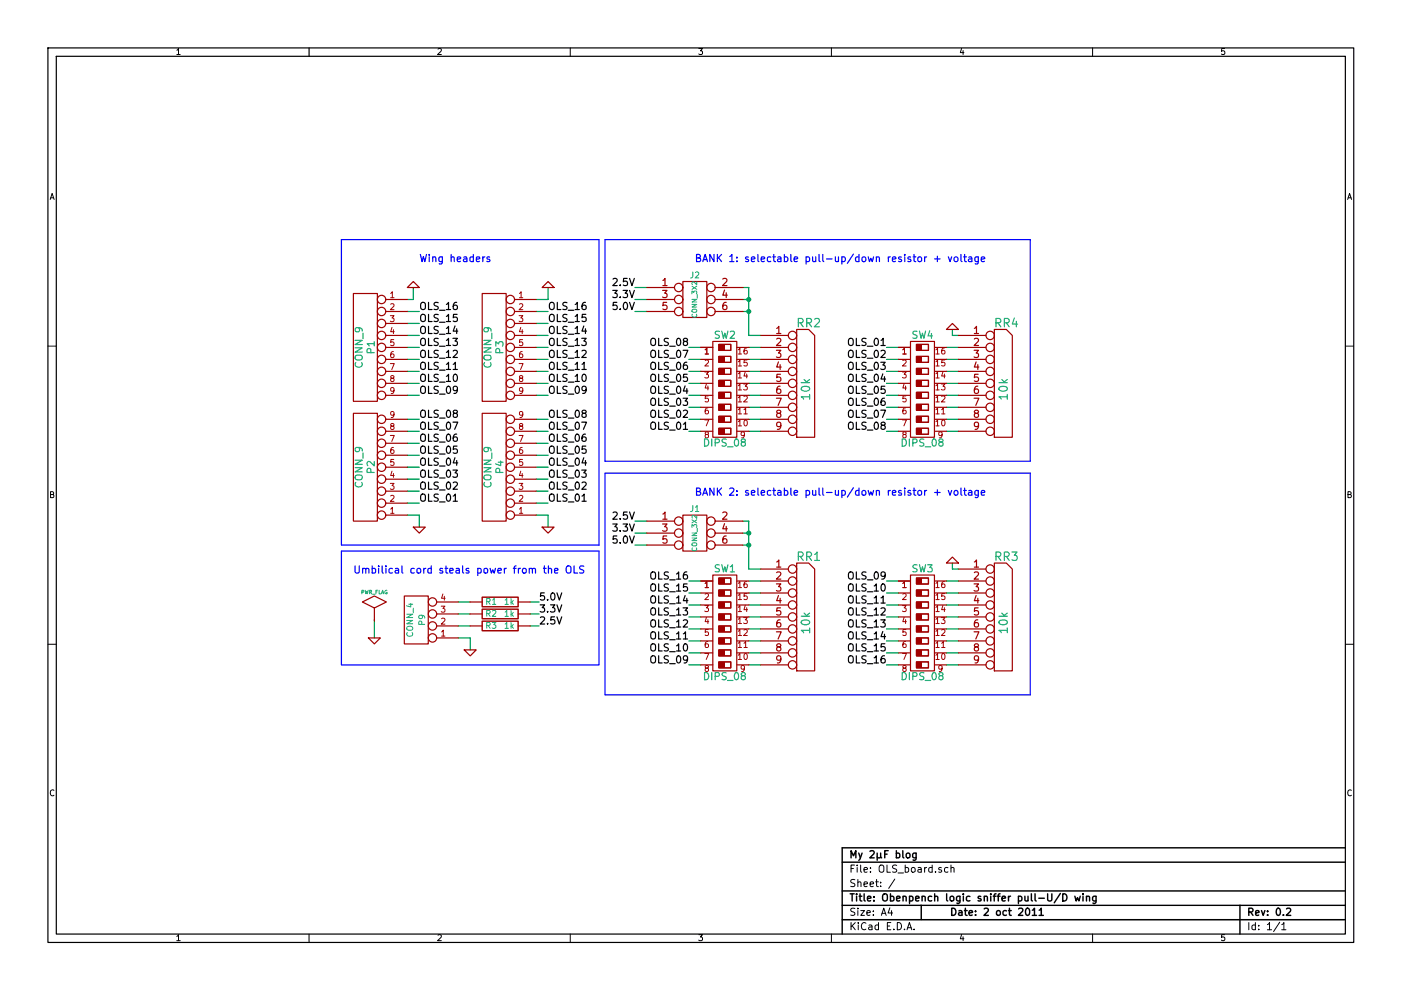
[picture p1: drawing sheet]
EESchema Schematic File Version 2  date Sun 02 Oct 2011 01:10:41 PM CEST
LIBS:power
LIBS:device
LIBS:transistors
LIBS:conn
LIBS:linear
LIBS:regul
LIBS:74xx
LIBS:cmos4000
LIBS:adc-dac
LIBS:memory
LIBS:xilinx
LIBS:special
LIBS:microcontrollers
LIBS:dsp
LIBS:microchip
LIBS:analog_switches
LIBS:motorola
LIBS:texas
LIBS:intel
LIBS:audio
LIBS:interface
LIBS:digital-audio
LIBS:philips
LIBS:display
LIBS:cypress
LIBS:siliconi
LIBS:opto
LIBS:atmel
LIBS:contrib
LIBS:valves
LIBS:my_parts
LIBS:attiny24_44_84
LIBS:dips-s
LIBS:ref-packages
LIBS:OLS_board-cache
EELAYER 25  0
EELAYER END
$Descr A4 11700 8267
encoding utf-8
Sheet 1 1
Title "Obenpench logic sniffer pull-U/D wing"
Date "2 oct 2011"
Rev "0.2"
Comp "My 2µF blog"
Comment1 ""
Comment2 ""
Comment3 ""
Comment4 ""
$EndDescr
Wire Notes Line
	8600 2000 5050 2000
Wire Notes Line
	8600 2000 8600 3850
Wire Notes Line
	8600 3850 5050 3850
Wire Notes Line
	5050 3850 5050 2000
Wire Notes Line
	5000 4600 2850 4600
Wire Notes Line
	5000 4600 5000 5550
Wire Notes Line
	5000 5550 2850 5550
Wire Wire Line
	4425 5225 4500 5225
Wire Wire Line
	4425 5025 4500 5025
Wire Wire Line
	8000 3000 7900 3000
Wire Wire Line
	7900 3200 8000 3200
Wire Wire Line
	7900 3400 8000 3400
Wire Wire Line
	7900 3600 8000 3600
Wire Wire Line
	7900 5450 8000 5450
Wire Wire Line
	7900 5250 8000 5250
Wire Wire Line
	7900 5050 8000 5050
Wire Wire Line
	7900 4850 8000 4850
Wire Wire Line
	6250 3400 6350 3400
Wire Wire Line
	6250 3200 6350 3200
Wire Wire Line
	6250 3000 6350 3000
Wire Wire Line
	5750 4950 5850 4950
Wire Wire Line
	5750 5150 5850 5150
Wire Wire Line
	5750 5350 5850 5350
Wire Wire Line
	5750 5550 5850 5550
Wire Wire Line
	6350 5450 6250 5450
Wire Wire Line
	6250 5250 6350 5250
Wire Wire Line
	6250 5050 6350 5050
Wire Wire Line
	6250 4850 6350 4850
Wire Wire Line
	6250 2400 6250 2800
Wire Wire Line
	3925 5425 3925 5325
Wire Wire Line
	3825 5125 3925 5125
Wire Wire Line
	3925 5325 3825 5325
Wire Wire Line
	5300 2500 5400 2500
Wire Wire Line
	5300 4550 5400 4550
Wire Wire Line
	5400 4350 5300 4350
Wire Wire Line
	4575 4400 4575 4300
Wire Wire Line
	4575 4300 4475 4300
Wire Wire Line
	3500 4400 3500 4300
Wire Wire Line
	3500 4300 3400 4300
Connection ~ 6250 2600
Wire Wire Line
	6250 2600 6200 2600
Wire Wire Line
	6250 2400 6200 2400
Wire Wire Line
	6250 2800 6350 2800
Wire Wire Line
	6250 4550 6200 4550
Wire Wire Line
	6200 4350 6250 4350
Wire Wire Line
	8000 4750 7950 4750
Wire Wire Line
	7950 4750 7950 4700
Wire Wire Line
	4475 4200 4575 4200
Wire Wire Line
	4475 4000 4575 4000
Wire Wire Line
	4475 3800 4575 3800
Wire Wire Line
	4475 3600 4575 3600
Wire Wire Line
	4475 3300 4575 3300
Wire Wire Line
	4475 3100 4575 3100
Wire Wire Line
	4475 2900 4575 2900
Wire Wire Line
	4475 2700 4575 2700
Wire Wire Line
	4475 2600 4575 2600
Wire Wire Line
	4475 2800 4575 2800
Wire Wire Line
	4475 3000 4575 3000
Wire Wire Line
	4475 3200 4575 3200
Wire Wire Line
	4475 3500 4575 3500
Wire Wire Line
	4475 3700 4575 3700
Wire Wire Line
	4475 3900 4575 3900
Wire Wire Line
	4475 4100 4575 4100
Wire Wire Line
	7500 5450 7400 5450
Wire Wire Line
	7500 5250 7400 5250
Wire Wire Line
	7500 5050 7400 5050
Wire Wire Line
	7500 4850 7400 4850
Wire Wire Line
	7400 4950 7500 4950
Wire Wire Line
	7400 5150 7500 5150
Wire Wire Line
	7400 5350 7500 5350
Wire Wire Line
	7400 5550 7500 5550
Wire Wire Line
	7400 3600 7500 3600
Wire Wire Line
	7400 3400 7500 3400
Wire Wire Line
	7400 3200 7500 3200
Wire Wire Line
	7400 3000 7500 3000
Wire Wire Line
	7500 2900 7400 2900
Wire Wire Line
	7500 3100 7400 3100
Wire Wire Line
	7500 3300 7400 3300
Wire Wire Line
	7500 3500 7400 3500
Wire Wire Line
	5850 3500 5750 3500
Wire Wire Line
	5850 3300 5750 3300
Wire Wire Line
	5850 3100 5750 3100
Wire Wire Line
	5850 2900 5750 2900
Wire Wire Line
	5750 3000 5850 3000
Wire Wire Line
	5750 3200 5850 3200
Wire Wire Line
	5750 3400 5850 3400
Wire Wire Line
	5750 3600 5850 3600
Wire Wire Line
	3400 4100 3500 4100
Wire Wire Line
	3400 3900 3500 3900
Wire Wire Line
	3400 3700 3500 3700
Wire Wire Line
	3400 3500 3500 3500
Wire Wire Line
	3400 3200 3500 3200
Wire Wire Line
	3400 3000 3500 3000
Wire Wire Line
	3400 2800 3500 2800
Wire Wire Line
	3400 2600 3500 2600
Wire Wire Line
	3400 2700 3500 2700
Wire Wire Line
	3400 2900 3500 2900
Wire Wire Line
	3400 3100 3500 3100
Wire Wire Line
	3400 3300 3500 3300
Wire Wire Line
	3400 3600 3500 3600
Wire Wire Line
	3400 3800 3500 3800
Wire Wire Line
	3400 4000 3500 4000
Wire Wire Line
	3400 4200 3500 4200
Wire Wire Line
	7950 2750 7950 2800
Wire Wire Line
	7950 2800 8000 2800
Wire Wire Line
	6200 4450 6250 4450
Connection ~ 6250 4450
Wire Wire Line
	6250 4350 6250 4750
Wire Wire Line
	6250 4750 6350 4750
Connection ~ 6250 4550
Wire Wire Line
	6200 2500 6250 2500
Connection ~ 6250 2500
Wire Wire Line
	3400 2500 3450 2500
Wire Wire Line
	3450 2500 3450 2400
Wire Wire Line
	4475 2500 4575 2500
Wire Wire Line
	4575 2500 4575 2400
Wire Wire Line
	3125 5175 3125 5325
Wire Wire Line
	5300 4450 5400 4450
Wire Wire Line
	5400 2400 5300 2400
Wire Wire Line
	5400 2600 5300 2600
Wire Wire Line
	3825 5225 3925 5225
Wire Wire Line
	3825 5025 3925 5025
Wire Wire Line
	6350 4950 6250 4950
Wire Wire Line
	6350 5150 6250 5150
Wire Wire Line
	6250 5350 6350 5350
Wire Wire Line
	6250 5550 6350 5550
Wire Wire Line
	5850 5450 5750 5450
Wire Wire Line
	5750 5250 5850 5250
Wire Wire Line
	5750 5050 5850 5050
Wire Wire Line
	5750 4850 5850 4850
Wire Wire Line
	6350 2900 6250 2900
Wire Wire Line
	6350 3100 6250 3100
Wire Wire Line
	6250 3300 6350 3300
Wire Wire Line
	6350 3500 6250 3500
Wire Wire Line
	6250 3600 6350 3600
Wire Wire Line
	8000 4950 7900 4950
Wire Wire Line
	8000 5150 7900 5150
Wire Wire Line
	8000 5350 7900 5350
Wire Wire Line
	8000 5550 7900 5550
Wire Wire Line
	8000 3500 7900 3500
Wire Wire Line
	8000 3300 7900 3300
Wire Wire Line
	7900 3100 8000 3100
Wire Wire Line
	7900 2900 8000 2900
Wire Wire Line
	4500 5125 4425 5125
Wire Notes Line
	2850 4550 2850 2000
Wire Notes Line
	2850 4550 5000 4550
Wire Notes Line
	5000 4550 5000 2000
Wire Notes Line
	5000 2000 2850 2000
Wire Notes Line
	2850 5550 2850 4600
Wire Notes Line
	5050 5800 5050 3950
Wire Notes Line
	5050 5800 8600 5800
Wire Notes Line
	8600 5800 8600 3950
Wire Notes Line
	8600 3950 5050 3950
Text Notes 5800 2200 0    60   ~ 0
BANK 1: selectable pull-up/down resistor + voltage
Text Notes 5800 4150 0    60   ~ 0
BANK 2: selectable pull-up/down resistor + voltage
Text Notes 2950 4800 0    60   ~ 0
Umbilical cord steals power from the OLS
Text Notes 3500 2200 0    60   ~ 0
Wing headers
Text Label 4500 5025 0    60   ~ 0
5.0V
Text Label 5750 5050 2    60   ~ 0
OLS_14
Text Label 5750 4950 2    60   ~ 0
OLS_15
Text Label 5750 4850 2    60   ~ 0
OLS_16
$Comp
L DIPS_08 SW1
U 1 1
P 6050 5200
F 0 "SW1" V 5600 5200 60  0000 C CNN
F 1 "DIPS_08" V 6500 5200 60  0000 C CNN
	1    6050 5200
	0    1    1    0   
$EndComp
Text Label 4500 5225 0    60   ~ 0
2.5V
Text Label 4500 5125 0    60   ~ 0
3.3V
$Comp
L R R3
U 1 1
P 4175 5225
F 0 "R3" V 4175 5150 50  0000 C CNN
F 1 "1k" V 4175 5300 50  0000 C CNN
	1    4175 5225
	0    1    1    0   
$EndComp
$Comp
L R R2
U 1 1
P 4175 5125
F 0 "R2" V 4175 5050 50  0000 C CNN
F 1 "1k" V 4175 5200 50  0000 C CNN
	1    4175 5125
	0    1    1    0   
$EndComp
$Comp
L R R1
U 1 1
P 4175 5025
F 0 "R1" V 4175 4950 50  0000 C CNN
F 1 "1k" V 4175 5100 50  0000 C CNN
	1    4175 5025
	0    1    1    0   
$EndComp
$Comp
L DIPS_08 SW4
U 1 1
P 7700 3250
F 0 "SW4" V 7250 3250 60  0000 C CNN
F 1 "DIPS_08" V 8150 3250 60  0000 C CNN
	1    7700 3250
	0    1    1    0   
$EndComp
$Comp
L DIPS_08 SW3
U 1 1
P 7700 5200
F 0 "SW3" V 7250 5200 60  0000 C CNN
F 1 "DIPS_08" V 8150 5200 60  0000 C CNN
	1    7700 5200
	0    1    1    0   
$EndComp
$Comp
L DIPS_08 SW2
U 1 1
P 6050 3250
F 0 "SW2" V 5600 3250 60  0000 C CNN
F 1 "DIPS_08" V 6500 3250 60  0000 C CNN
	1    6050 3250
	0    1    1    0   
$EndComp
$Comp
L RR8 RR1
U 1 1
P 6700 5200
F 0 "RR1" H 6750 5750 70  0000 C CNN
F 1 "10k" V 6730 5200 70  0000 C CNN
	1    6700 5200
	1    0    0    -1  
$EndComp
$Comp
L RR8 RR2
U 1 1
P 6700 3250
F 0 "RR2" H 6750 3800 70  0000 C CNN
F 1 "10k" V 6730 3250 70  0000 C CNN
	1    6700 3250
	1    0    0    -1  
$EndComp
$Comp
L GND #PWR01
U 1 1
P 3925 5425
F 0 "#PWR01" H 3925 5425 30  0001 C CNN
F 1 "GND" H 3925 5355 30  0001 C CNN
	1    3925 5425
	1    0    0    -1  
$EndComp
$Comp
L CONN_4 P9
U 1 1
P 3475 5175
F 0 "P9" V 3425 5175 50  0000 C CNN
F 1 "CONN_4" V 3525 5175 50  0000 C CNN
	1    3475 5175
	-1   0    0    1   
$EndComp
Text Label 5300 2600 2    60   ~ 0
5.0V
Text Label 5300 2500 2    60   ~ 0
3.3V
Text Label 5300 2400 2    60   ~ 0
2.5V
Text Label 5300 4550 2    60   ~ 0
5.0V
Text Label 5300 4450 2    60   ~ 0
3.3V
Text Label 5300 4350 2    60   ~ 0
2.5V
$Comp
L GND #PWR02
U 1 1
P 3125 5325
F 0 "#PWR02" H 3125 5325 30  0001 C CNN
F 1 "GND" H 3125 5255 30  0001 C CNN
	1    3125 5325
	1    0    0    -1  
$EndComp
$Comp
L PWR_FLAG #FLG03
U 1 1
P 3125 5175
F 0 "#FLG03" H 3125 5445 30  0001 C CNN
F 1 "PWR_FLAG" H 3125 5405 30  0000 C CNN
	1    3125 5175
	1    0    0    -1  
$EndComp
$Comp
L GND #PWR04
U 1 1
P 4575 4400
F 0 "#PWR04" H 4575 4400 30  0001 C CNN
F 1 "GND" H 4575 4330 30  0001 C CNN
	1    4575 4400
	1    0    0    -1  
$EndComp
$Comp
L GND #PWR05
U 1 1
P 4575 2400
F 0 "#PWR05" H 4575 2400 30  0001 C CNN
F 1 "GND" H 4575 2330 30  0001 C CNN
	1    4575 2400
	-1   0    0    1   
$EndComp
$Comp
L GND #PWR06
U 1 1
P 3500 4400
F 0 "#PWR06" H 3500 4400 30  0001 C CNN
F 1 "GND" H 3500 4330 30  0001 C CNN
	1    3500 4400
	1    0    0    -1  
$EndComp
$Comp
L GND #PWR07
U 1 1
P 3450 2400
F 0 "#PWR07" H 3450 2400 30  0001 C CNN
F 1 "GND" H 3450 2330 30  0001 C CNN
	1    3450 2400
	-1   0    0    1   
$EndComp
$Comp
L CONN_9 P4
U 1 1
P 4125 3900
F 0 "P4" V 4075 3900 60  0000 C CNN
F 1 "CONN_9" V 4175 3900 60  0000 C CNN
	1    4125 3900
	-1   0    0    1   
$EndComp
$Comp
L CONN_9 P3
U 1 1
P 4125 2900
F 0 "P3" V 4075 2900 60  0000 C CNN
F 1 "CONN_9" V 4175 2900 60  0000 C CNN
	1    4125 2900
	-1   0    0    -1  
$EndComp
$Comp
L CONN_9 P2
U 1 1
P 3050 3900
F 0 "P2" V 3000 3900 60  0000 C CNN
F 1 "CONN_9" V 3100 3900 60  0000 C CNN
	1    3050 3900
	-1   0    0    1   
$EndComp
$Comp
L CONN_9 P1
U 1 1
P 3050 2900
F 0 "P1" V 3000 2900 60  0000 C CNN
F 1 "CONN_9" V 3100 2900 60  0000 C CNN
	1    3050 2900
	-1   0    0    -1  
$EndComp
$Comp
L CONN_3X2 J2
U 1 1
P 5800 2550
F 0 "J2" H 5800 2800 50  0000 C CNN
F 1 "CONN_3X2" V 5800 2600 40  0000 C CNN
	1    5800 2550
	1    0    0    -1  
$EndComp
$Comp
L CONN_3X2 J1
U 1 1
P 5800 4500
F 0 "J1" H 5800 4750 50  0000 C CNN
F 1 "CONN_3X2" V 5800 4550 40  0000 C CNN
	1    5800 4500
	1    0    0    -1  
$EndComp
Text Label 4575 2600 0    60   ~ 0
OLS_16
Text Label 4575 2700 0    60   ~ 0
OLS_15
Text Label 4575 2800 0    60   ~ 0
OLS_14
Text Label 4575 2900 0    60   ~ 0
OLS_13
Text Label 4575 3000 0    60   ~ 0
OLS_12
Text Label 4575 3100 0    60   ~ 0
OLS_11
Text Label 4575 3200 0    60   ~ 0
OLS_10
Text Label 4575 3300 0    60   ~ 0
OLS_09
Text Label 4575 3500 0    60   ~ 0
OLS_08
Text Label 4575 3600 0    60   ~ 0
OLS_07
Text Label 4575 3700 0    60   ~ 0
OLS_06
Text Label 4575 3800 0    60   ~ 0
OLS_05
Text Label 4575 3900 0    60   ~ 0
OLS_04
Text Label 4575 4000 0    60   ~ 0
OLS_03
Text Label 4575 4100 0    60   ~ 0
OLS_02
Text Label 4575 4200 0    60   ~ 0
OLS_01
Text Label 7400 3600 2    60   ~ 0
OLS_08
Text Label 7400 3500 2    60   ~ 0
OLS_07
Text Label 7400 3400 2    60   ~ 0
OLS_06
Text Label 7400 3300 2    60   ~ 0
OLS_05
Text Label 7400 3200 2    60   ~ 0
OLS_04
Text Label 7400 3100 2    60   ~ 0
OLS_03
Text Label 7400 3000 2    60   ~ 0
OLS_02
Text Label 7400 2900 2    60   ~ 0
OLS_01
Text Label 7400 4850 2    60   ~ 0
OLS_09
Text Label 7400 4950 2    60   ~ 0
OLS_10
Text Label 7400 5050 2    60   ~ 0
OLS_11
Text Label 7400 5150 2    60   ~ 0
OLS_12
Text Label 7400 5250 2    60   ~ 0
OLS_13
Text Label 7400 5350 2    60   ~ 0
OLS_14
Text Label 7400 5450 2    60   ~ 0
OLS_15
Text Label 7400 5550 2    60   ~ 0
OLS_16
Text Label 5750 2900 2    60   ~ 0
OLS_08
Text Label 5750 3000 2    60   ~ 0
OLS_07
Text Label 5750 3100 2    60   ~ 0
OLS_06
Text Label 5750 3200 2    60   ~ 0
OLS_05
Text Label 5750 3300 2    60   ~ 0
OLS_04
Text Label 5750 3400 2    60   ~ 0
OLS_03
Text Label 5750 3500 2    60   ~ 0
OLS_02
Text Label 5750 3600 2    60   ~ 0
OLS_01
Text Label 5750 5550 2    60   ~ 0
OLS_09
Text Label 5750 5450 2    60   ~ 0
OLS_10
Text Label 5750 5350 2    60   ~ 0
OLS_11
Text Label 5750 5250 2    60   ~ 0
OLS_12
Text Label 5750 5150 2    60   ~ 0
OLS_13
$Comp
L GND #PWR08
U 1 1
P 7950 2750
F 0 "#PWR08" H 7950 2750 30  0001 C CNN
F 1 "GND" H 7950 2680 30  0001 C CNN
	1    7950 2750
	-1   0    0    1   
$EndComp
$Comp
L GND #PWR09
U 1 1
P 7950 4700
F 0 "#PWR09" H 7950 4700 30  0001 C CNN
F 1 "GND" H 7950 4630 30  0001 C CNN
	1    7950 4700
	-1   0    0    1   
$EndComp
$Comp
L RR8 RR3
U 1 1
P 8350 5200
F 0 "RR3" H 8400 5750 70  0000 C CNN
F 1 "10k" V 8380 5200 70  0000 C CNN
	1    8350 5200
	1    0    0    -1  
$EndComp
$Comp
L RR8 RR4
U 1 1
P 8350 3250
F 0 "RR4" H 8400 3800 70  0000 C CNN
F 1 "10k" V 8380 3250 70  0000 C CNN
	1    8350 3250
	1    0    0    -1  
$EndComp
Text Label 3500 4200 0    60   ~ 0
OLS_01
Text Label 3500 4100 0    60   ~ 0
OLS_02
Text Label 3500 4000 0    60   ~ 0
OLS_03
Text Label 3500 3900 0    60   ~ 0
OLS_04
Text Label 3500 3800 0    60   ~ 0
OLS_05
Text Label 3500 3700 0    60   ~ 0
OLS_06
Text Label 3500 3600 0    60   ~ 0
OLS_07
Text Label 3500 3500 0    60   ~ 0
OLS_08
Text Label 3500 3300 0    60   ~ 0
OLS_09
Text Label 3500 3200 0    60   ~ 0
OLS_10
Text Label 3500 3100 0    60   ~ 0
OLS_11
Text Label 3500 3000 0    60   ~ 0
OLS_12
Text Label 3500 2900 0    60   ~ 0
OLS_13
Text Label 3500 2800 0    60   ~ 0
OLS_14
Text Label 3500 2700 0    60   ~ 0
OLS_15
Text Label 3500 2600 0    60   ~ 0
OLS_16
$EndSCHEMATC
